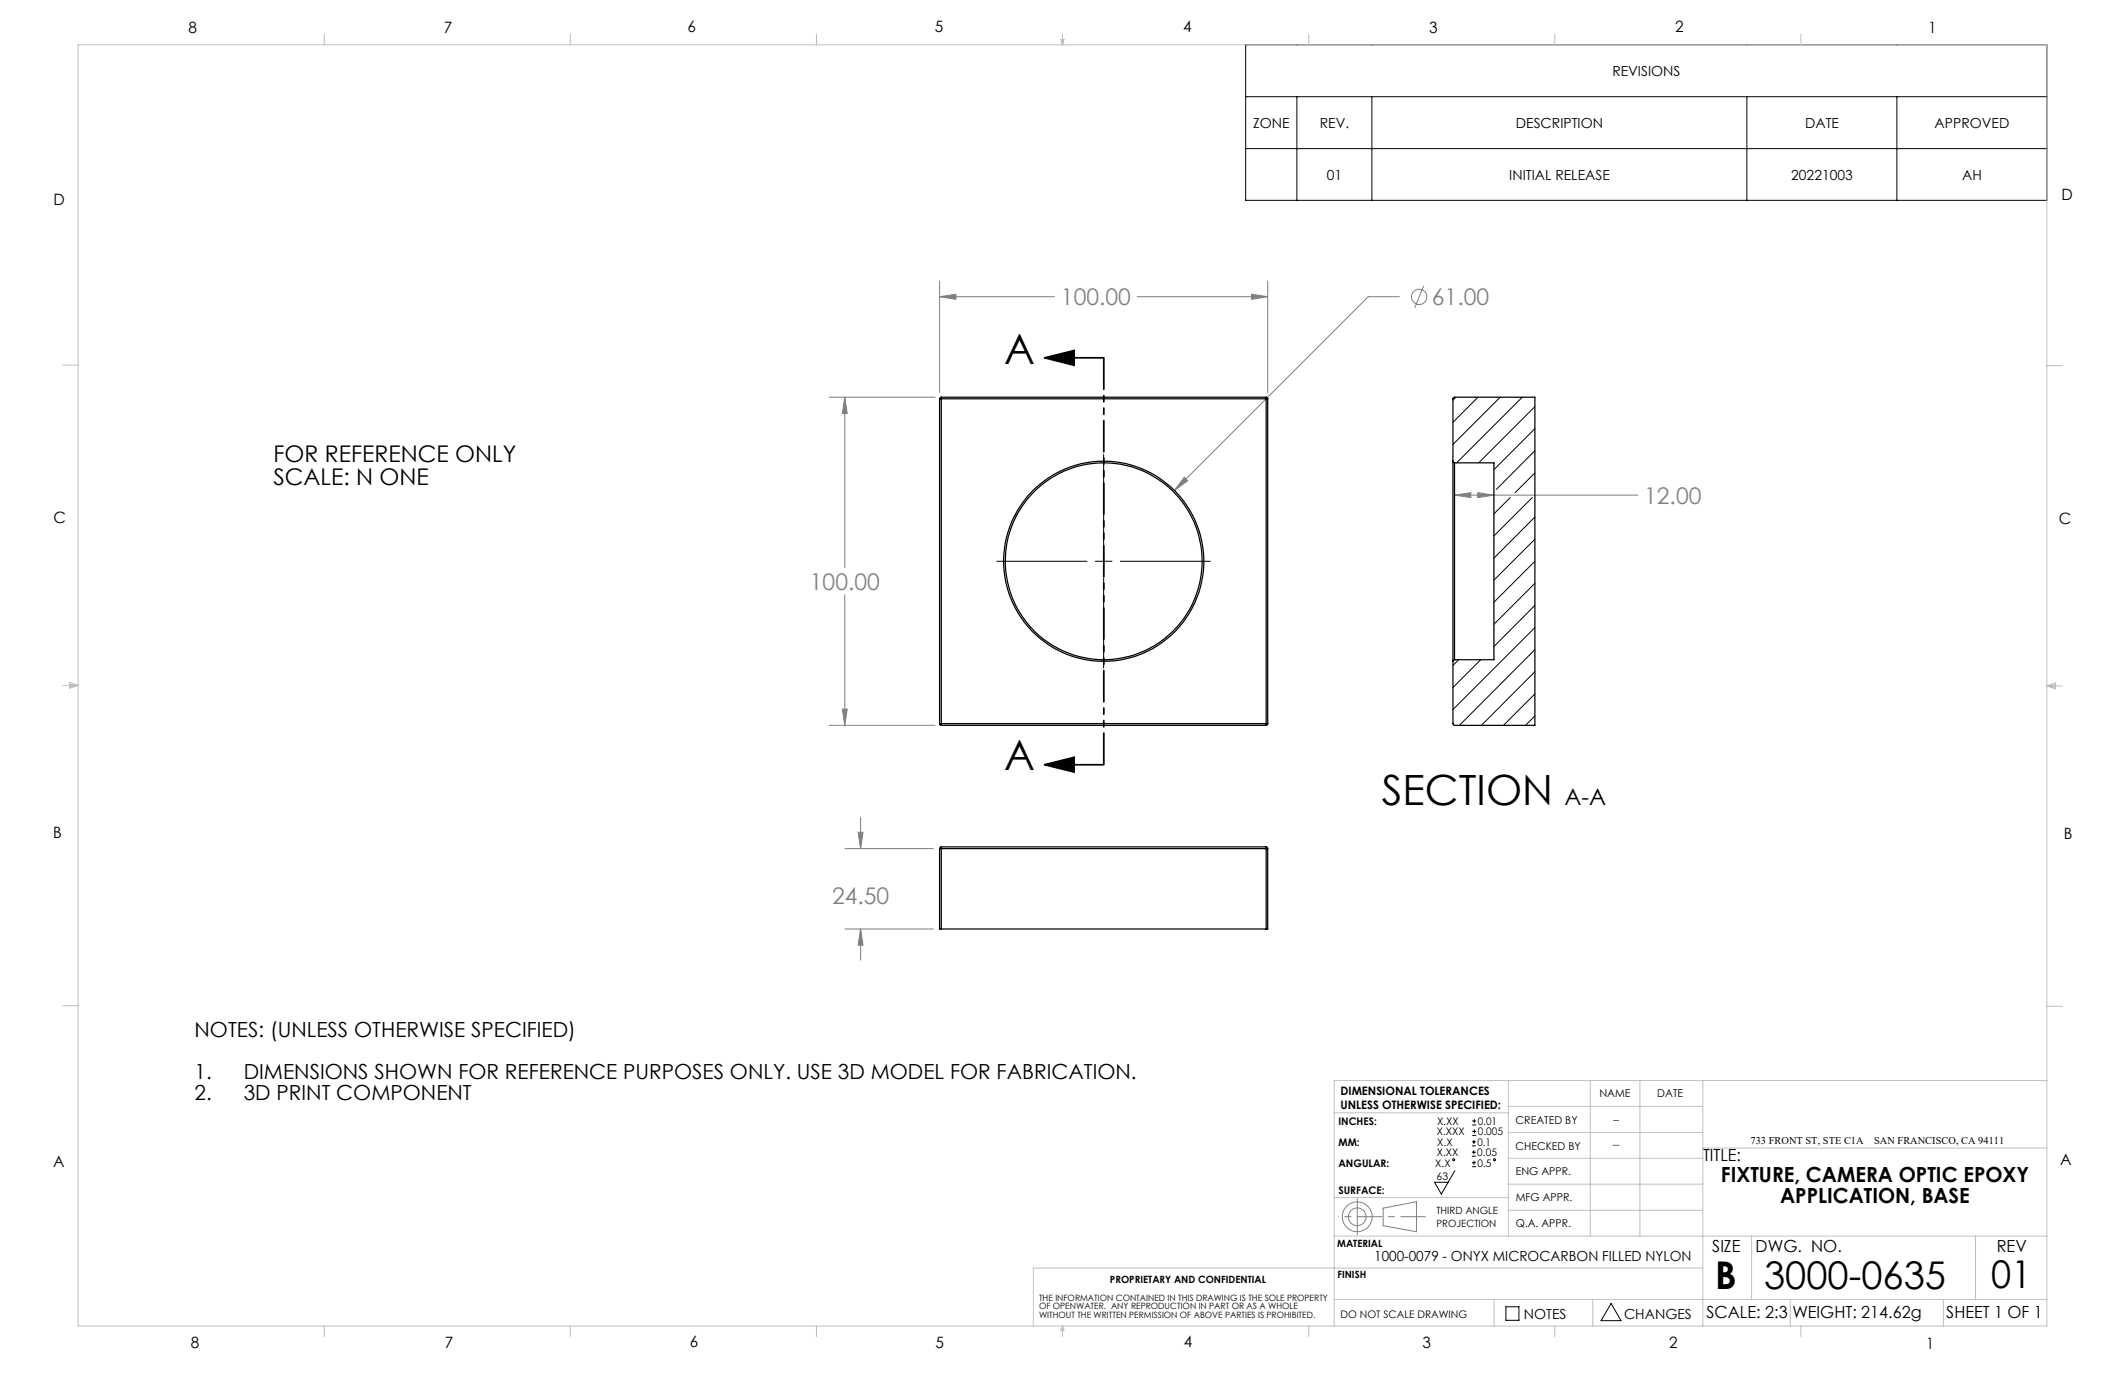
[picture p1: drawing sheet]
<svg xmlns="http://www.w3.org/2000/svg" width="432mm" height="279mm" viewBox="0 0 432 279" stroke-linecap="round" stroke-linejoin="round" font-family="sans-serif">
<g fill="none" stroke="#808080" stroke-width=".2">
<path d="M190.9 57.1v22.7M254.3 59.8l3.3 .5-3.3 .5zM257.6 57.1v22.7M289.3 58.1l-1.8 4.4M190.9 60.3h23.4M190.9 60.3l3.3-.5v1zM231.1 60.3h26.5M284.4 60.3h-6.4l-39.3 39.4M168.5 80.7h21.5M171.7 80.7v34.6M171.7 80.7l.5 3.3h-1zM240.6 97l.7 .7-2.6 2z"/>
<path d="M295.6 100.6l3.3-.5v1zM295.6 100.6h37.2M300.3 100.1l3.3 .5-3.3 .5zM171.7 120.9v26.5M168.5 147.4h21.5M171.2 144.1h1l-.5 3.3zM171.7 172.4h18M174.4 169.1h1l-.5 3.3zM174.9 166.1v6.3M171.7 188.8h18M174.9 188.8v6.3M174.9 188.8l.5 3.3h-1z"/>
<path d="M281.1 245.5l6.7-1.3v6.1l-6.7-1.2z"/>
<circle cx="288.4" cy="60.3" r="1.55"/>
<circle cx="275.8" cy="247.3" r="1.8"/>
<circle cx="275.8" cy="247.3" r="3"/>
</g>
<g fill="none" stroke="#000" stroke-width=".2">
<path d="M253.1 9.1h162.8v31.6h-162.8zM253.1 19.6h162.8M263.5 19.6v21.1M278.8 19.6v21.1M355 19.6v21.1M385.4 19.6v21.1M253.1 30.2h162.8M224.3 92.4v18.3M202.6 114.1h18.3M222.6 114.1h3.4M224.3 112.4v3.3M224.3 117.4v18.3"/>
<path d="M227.6 114.1h18.4M295.6 237.9l-2.7 4.7-1.4-2.4h2.8M299.1 234.9h.8M299.1 234.1h.8M299.1 232.8h.8M299.1 232h.8M299.1 237.1h.8M299.1 236.3h.8M299.2 228.6h.8M299.2 227.8h.8M299.2 230.7h.8M299.2 229.9h.8"/>
<path d="M299.5 233.8v.8M299.5 231.6v.8M299.5 235.9v.8M299.6 227.4v.8M299.6 229.5v.8M306 265.5h2.6v2.8h-2.6zM327.4 264.9l2 3.5h-4.1z"/>
<circle cx="295.4" cy="235.7" r=".2"/>
<circle cx="303.7" cy="235.7" r=".2"/>
</g>
<path d="M212.3 72.7l6-1.5v3zM212.3 72.7h12M212.3 155.4l6-1.5v3zM212.3 155.4h12" fill="none" stroke="#000" stroke-width=".35"/>
<path d="M224.3 72.7v82.7" fill="none" stroke="#000" stroke-width=".35" stroke-dasharray="6.3 1.3 1.3 1.3 1.3 1.3" stroke-dashoffset="-.1"/>
<path d="M275.8 247.2h13.8" fill="none" stroke="#808080" stroke-width=".2" stroke-dasharray="15.2 1.3 1.3 1.3" stroke-dashoffset="10.2"/>
<path d="M275.8 247.2v-3.6M275.8 247.2v3.7" fill="none" stroke="#808080" stroke-width=".2" stroke-dasharray="15.2 1.3 1.3 1.3"/>
<path d="M275.8 247.2h-3.8" fill="none" stroke="#808080" stroke-width=".2" stroke-dasharray="15.2 1.3 1.3 1.3" stroke-dashoffset="15.2"/>
<g fill="none" stroke="#c0c0c0" stroke-width=".2">
<path d="M15.9 9.1h400v260.4h-400zM65.9 6.9v2.2M115.9 6.9v2.2M165.9 6.9v2.2M215.6 8h.6l-.3 1.1zM215.7 8l.2 1.1M215.9 6.9v2.2M216 8l-.1 1.1M265.9 6.9v2.2M315.9 6.9v2.2M365.9 6.9v2.2M12.7 74.2h3.2"/>
<path d="M415.9 74.3h3.2M12.7 139.3h3.2M14.2 139.1l1.7 .2M14.2 138.7l1.7 .6-1.7 .5zM15.9 139.3l-1.7 .3M415.9 139.4h3.2M415.9 139.4l1.8-.6v1.2zM415.9 139.4l1.8 .3M417.7 139.2l-1.8 .2M12.7 204.4h3.2M306.5 219.6v31.6M323.1 219.6v31.6"/>
<path d="M333.2 219.6v31.6M346 219.6v49.9M415.9 204.5h3.2M415.9 219.6h-144.8v49.9M271.1 226.1h35.4M306.5 235.4h39.5M306.5 230.1h39.5M306.5 224.8h39.5M346 233.3h69.9M271.1 251.2h144.8M271.1 243.3h35.4M306.5 245.9h39.5"/>
<path d="M306.5 240.6h39.5M346 257.7h-136v11.8M355.9 251.2v12.9M401.4 251.2v12.9M65.9 269.5v2.1M115.9 269.5v2.1M165.9 269.5v2.1M215.9 269.5v2.1M215.9 269.5l.3 .8h-.6zM265.9 269.5v2.1M271.1 264.1h144.8M303.6 264.1v5.4"/>
<path d="M315.9 269.5v2.1M323.6 264.1v5.4M363.8 264.1v5.4M365.9 269.5v2.1M394.9 264.1v5.4"/>
</g>
<path d="M212.3 72.7l6-1.5v3zM212.3 155.4l6-1.5v3z" fill="#000"/>
<g fill="#808080">
<path d="M295.6 100.6l3.3-.5v1zM300.3 100.1l3.3 .5-3.3 .5z"/>
<path d="M171.7 80.7l.5 3.3h-1zM171.2 144.1h1l-.5 3.3zM254.3 59.8l3.3 .5-3.3 .5zM190.9 60.3l3.3-.5v1zM240.6 97l-1.9 2.7 2.6-2zM174.4 169.1h1l-.5 3.3zM174.9 188.8l.5 3.3h-1z"/>
</g>
<g fill="none" stroke="#000" stroke-width=".25">
<path d="M190.9 81h.4M190.9 81v66M191.3 80.7l-.4 .3M191.3 80.7v.3M191.3 81h66M191.3 81v66M191.3 80.7h66M257.3 81h.3M257.3 80.7v.3M257.3 80.7l.3 .3M257.3 81v66M257.6 81v66"/>
<path d="M295.2 93.7l.4 .4M295.2 93.7v-12.7l.2-.2 16.5-.1v66.7l-16.5-.1-.2-.2v-12.7M295.2 93.7v40.7M295.6 94.1v40M295.6 94.1h8v40h-8M295.6 134.1l-.4 .3M190.9 147h.4M190.9 147l.4 .4M191.3 147v.4M191.3 147h66M191.3 147.4h66M257.3 147v.4"/>
<path d="M257.3 147h.3M257.6 147v.2l-.3 .2M190.9 172.4h.4M190.9 172.4v16.4h.4M191.3 172.1v.3M191.3 172.1l-.4 .3M191.3 172.4v16.4M191.3 172.4h66M191.3 172.1h66M257.3 172.4h.3M257.3 172.1v.3M257.3 172.1l.3 .3"/>
<path d="M257.3 172.4v16.4M257.6 172.4v16.4h-.3M191.3 188.8h66"/>
<circle cx="224.3" cy="114.1" r="20"/>
<circle cx="224.3" cy="114.1" r="20.3"/>
</g>
<g fill="none" stroke="#000" stroke-width=".2">
<path d="M295.8 80.7l-.6 .6M300.3 80.7l-5.1 5.1M304.8 80.7l-9.6 9.6M309.3 80.7l-13.3 13.4M311.9 82.6l-11.4 11.5M311.9 87.1l-8.3 8.3M311.9 91.6l-7.8 7.8M311.9 96.1l-4 4M306.9 101.1l-3.3 3.3M311.4 101.1l-7.8 7.8M311.9 105.1l-8.3 8.3M311.9 109.6l-8.3 8.3"/>
<path d="M311.9 114.1l-8.3 8.3M311.9 118.5l-8.3 8.4M296.4 134.1l-1.2 1.1M300.9 134.1l-5.7 5.6M311.9 123l-8.3 8.4M311.9 127.5l-16.7 16.7M311.9 132l-15.4 15.4M311.9 136.5l-10.9 10.9M311.9 141l-6.4 6.4M311.9 145.5l-1.9 1.9"/>
</g>
<g font-size="8.5">
<text x="204.1" y="73.9">A</text>
<text x="204.1" y="156.6">A</text>
<text x="280.8" y="163.6">SECTION</text>
</g>
<g font-size="7.8">
<text x="348.5" y="261.9">B</text>
<text x="358.5" y="261.9">3000-0635</text>
<text x="404.6" y="261.8">01</text>
</g>
<g font-size="4.7" fill="#808080">
<text x="215.6" y="62">100.00</text>
<text x="291" y="62">61.00</text>
<text x="334.1" y="102.4">12.00</text>
<text x="164.6" y="119.8">100.00</text>
<text x="169.1" y="183.7">24.50</text>
</g>
<g font-size="4.7">
<text x="55.6" y="93.9">FOR REFERENCE ONLY</text>
<text x="55.6" y="98.5">SCALE: N ONE</text>
<text x="317.9" y="163.6">A-A</text>
</g>
<g font-size="4.2">
<text x="39.5" y="210.7">NOTES: (UNLESS OTHERWISE SPECIFIED)</text>
<text x="39.5" y="219.2">1.</text>
<text x="49.5" y="219.2">DIMENSIONS SHOWN FOR REFERENCE PURPOSES ONLY. USE 3D MODEL FOR FABRICATION.</text>
<text x="39.5" y="223.4">2.</text>
<text x="49.5" y="223.4">3D PRINT COMPONENT</text>
<text x="349.7" y="240.3">FIXTURE, CAMERA OPTIC EPOXY</text>
<text x="361.7" y="244.5">APPLICATION, BASE</text>
</g>
<g font-size="3.4">
<text x="346.1" y="235.9">TITLE:</text>
<text x="347.9" y="254.3">SIZE</text>
<text x="356.7" y="254.4">DWG. NO.</text>
<text x="405.7" y="254.5">REV</text>
<text x="346.8" y="267.9">SCALE: 2:3</text>
<text x="364.2" y="267.9">WEIGHT: 214.62g</text>
<text x="395.5" y="267.9">SHEET 1 OF 1</text>
</g>
<g font-size="3.2">
<text x="38.3" y="6.7">8</text>
<text x="90.2" y="6.7">7</text>
<text x="139.7" y="6.5">6</text>
<text x="190" y="6.5">5</text>
<text x="240.4" y="6.5">4</text>
<text x="290.4" y="6.7">3</text>
<text x="340.4" y="6.5">2</text>
<text x="391.9" y="6.7">1</text>
<text x="10.9" y="41.6">D</text>
<text x="418.9" y="40.7">D</text>
<text x="10.9" y="106.3">C</text>
<text x="418.4" y="106.4">C</text>
<text x="10.8" y="170.2">B</text>
<text x="419.4" y="170.6">B</text>
<text x="10.8" y="237.2">A</text>
<text x="418.6" y="236.8">A</text>
<text x="38.8" y="273.8">8</text>
<text x="90.4" y="273.8">7</text>
<text x="140.2" y="273.8">6</text>
<text x="190.1" y="273.9">5</text>
<text x="240.5" y="273.8">4</text>
<text x="289" y="273.9">3</text>
<text x="339.1" y="273.8">2</text>
<text x="391.4" y="274.1">1</text>
</g>
<g font-size="2.8">
<text x="327.6" y="15.4">REVISIONS</text>
<text x="254.6" y="26">ZONE</text>
<text x="268.2" y="26">REV.</text>
<text x="308" y="26">DESCRIPTION</text>
<text x="366.8" y="26">DATE</text>
<text x="393.1" y="26">APPROVED</text>
<text x="269.6" y="36.5">01</text>
<text x="306.7" y="36.5">INITIAL RELEASE</text>
<text x="364" y="36.5">20221003</text>
<text x="398.7" y="36.5">AH</text>
<text x="279.2" y="256.3">1000-0079 - ONYX MICROCARBON FILLED NYLON</text>
<text x="309.6" y="268">NOTES</text>
<text x="330" y="268">CHANGES</text>
</g>
<g font-size="2.4">
<text x="272.4" y="222.5">DIMENSIONAL TOLERANCES</text>
<text x="272.4" y="225.3">UNLESS OTHERWISE SPECIFIED:</text>
</g>
<g font-size="2.2">
<text x="325" y="222.9">NAME</text>
<text x="336.8" y="222.9">DATE</text>
<text x="308" y="233.6">CHECKED BY</text>
<text x="308" y="228.4">CREATED BY</text>
<text x="308" y="238.8">ENG APPR.</text>
<text x="308" y="244">MFG APPR.</text>
<text x="308" y="249.3">Q.A. APPR.</text>
</g>
<g font-size="2.1">
<text x="272" y="228.6">INCHES:</text>
<text x="272" y="232.8">MM:</text>
<text x="292" y="230.7">X.XXX</text>
<text x="292" y="228.6">X.XX</text>
<text x="292.1" y="232.8">X.X</text>
<text x="300.2" y="232.8">0.1</text>
<text x="300.3" y="228.6">0.01</text>
<text x="300.3" y="230.7">0.005</text>
<text x="327.8" y="233.4">--</text>
<text x="355.7" y="232.4">733 FRONT ST, STE C1A</text>
<text x="380.8" y="232.4">SAN FRANCISCO, CA 94111</text>
<text x="272" y="237">ANGULAR:</text>
<text x="291.6" y="237">X.X</text>
<text x="291.9" y="239.8">63</text>
<text x="292" y="234.9">X.XX</text>
<text x="300.2" y="234.9">0.05</text>
<text x="300.2" y="237">0.5</text>
<text x="272" y="242.6">SURFACE:</text>
<text x="272.4" y="267.8">DO NOT SCALE DRAWING</text>
</g>
<g font-size="2">
<text x="327.8" y="228.3">--</text>
<text x="291.9" y="246.8">THIRD ANGLE</text>
<text x="291.9" y="249.3">PROJECTION</text>
<text x="271.7" y="253.4">MATERIAL</text>
<text x="225.5" y="260.6">PROPRIETARY AND CONFIDENTIAL</text>
<text x="271.8" y="259.7">FINISH</text>
</g>
<g font-size="1.8">
<text x="211.1" y="264.3">THE INFORMATION CONTAINED IN THIS DRAWING IS THE SOLE PROPERTY</text>
<text x="211.1" y="266.1">OF OPENWATER. ANY REPRODUCTION IN PART OR AS A WHOLE</text>
<text x="211.1" y="267.8">WITHOUT THE WRITTEN PERMISSION OF ABOVE PARTIES IS PROHIBITED.</text>
</g>
</svg>
